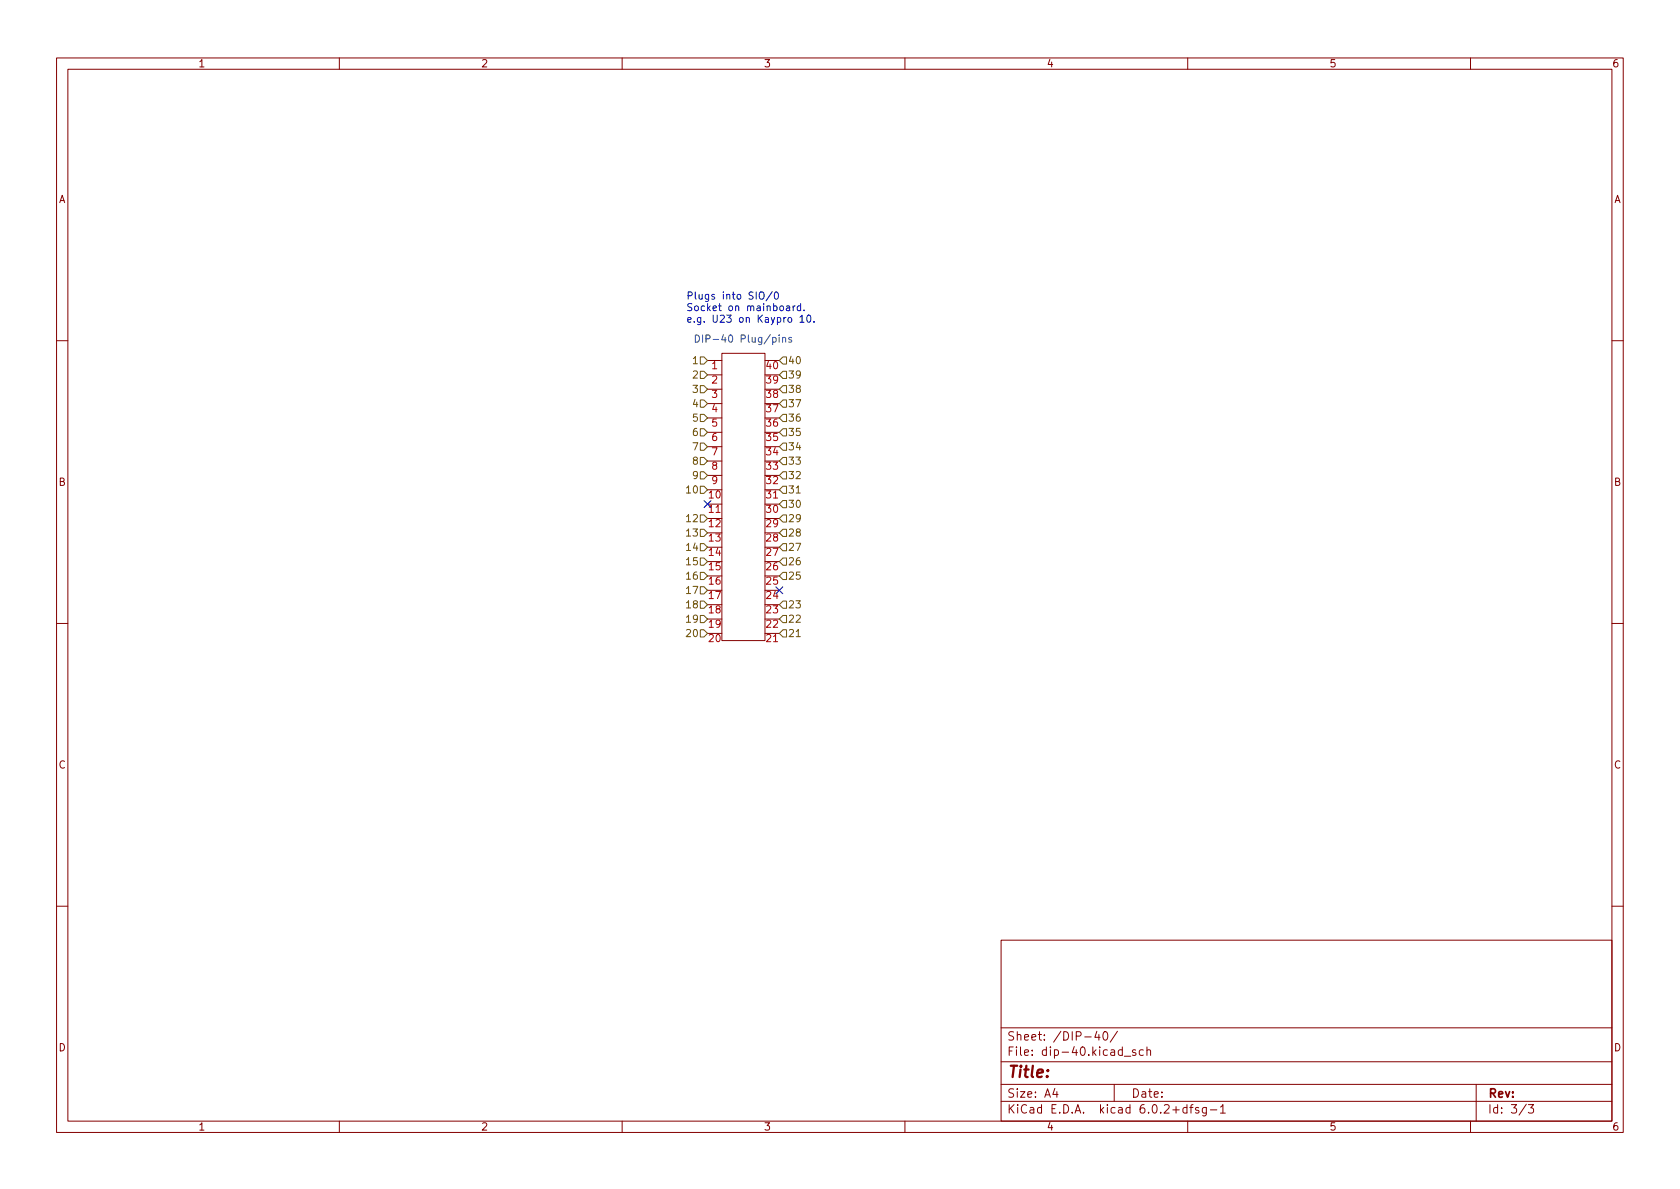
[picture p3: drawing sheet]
<svg xmlns="http://www.w3.org/2000/svg" width="297mm" height="210mm" viewBox="0 0 297 210" stroke-linecap="round" stroke-linejoin="round" font-family="sans-serif">
<g fill="none" stroke="#840000" stroke-width=".18">
<path d="M10 10.2h277v190.1h-277zM12 12.2h273v186.1h-273zM60 10.2v2M110 10.2v2M160 10.2v2M210 10.2v2M260 10.2v2M10 60.2h2M125.1 63.7h2.5M125.1 66.3h2.5M125.1 68.8h2.5M125.1 71.4h2.5"/>
<path d="M125.1 73.9h2.5M125.1 76.4h2.5M125.1 79h2.5M127.6 62.5h7.7v50.8h-7.7zM285 60.2h2M125.1 89.1h2.5M125.1 81.5h2.5M125.1 84.1h2.5M135.3 86.6h2.5M10 110.2h2M135.3 112h2.5M285 110.2h2"/>
<path d="M10 160.2h2M177 166.3h108v32h-108zM285 160.2h2M60 198.3v2M110 198.3v2M160 198.3v2M177 194.8h108M177 191.8h108M177 187.8h108M177 181.8h108M186.5 192.5l-.4 1h1M186.9 193v1"/>
<path d="M193.9 182.4l-.3 1h.9M194.3 182.9v1M195.1 182.6l.3-.2a.81 .81 0 0 1 .5 .7 .81 .81 0 0 1-.3 .8h-.1a.81 .81 0 0 1-.4-1.3zM197 191.8v3M197.6 182.4l-1.3 1.9M198.8 186.8h1.1M200.8 185.7l-.4-.1-.2 .2 .1 .3 .5 .1v.4h-.6M202.1 185.7l-.4-.1-.3 .3v.4l.2 .3h.5M202.8 185.8l.2-.2 .4 .1v.9M202.8 185.1v1.5M209.9 195.9l-.5-.1-.3 .3v.4l.2 .3h.6M209.9 195.3v1.5"/>
<path d="M210 198.3v2M210.4 195.8h.5M210.9 195.3l-.3 .2v1.3M211.9 195.9l-.3-.1-.2 .2v.3l.5 .1v.4h-.5M213.3 195.8v1.2l-.3 .3h-.4M213.3 195.9l-.4-.1-.3 .3v.4l.1 .3h.6M214 196.3h1.1M215.8 195.8l.4-.5v1.5M215.8 196.8h.8M260 198.3v2M261 191.8v6.5M269.9 195.3l-1.3 1.9"/>
<path d="M270.2 195.3h1l-.6 .6 .5 .1v.7l-.2 .1h-.5l-.2-.1"/>
</g>
<path d="M122.9 59.2a.64 .64 0 0 1 .8 .7 .64 .64 0 0 1-.8 .6zM138.4 59.8l.2-.1h.3v.8M138.4 59.7v.8M139.9 59.7h-.3l-.1 .1v.2l.4 .1v.4h-.4" fill="none" stroke="#006464" stroke-width=".18"/>
<g fill="none" stroke="#725600" stroke-width=".18">
<path d="M123.8 70.7h.7l.6 .7-.6 .6h-.7zM123.8 68.2h.7l.6 .6-.6 .7h-.7zM123.8 65.7h.7l.6 .6-.6 .6h-.7zM123.8 63.1h.7l.6 .6-.6 .7h-.7zM123.8 78.4h.7l.6 .6-.6 .6h-.7zM123.8 73.3h.7l.6 .6-.6 .6h-.7zM123.8 75.8h.7l.6 .6-.6 .7h-.7zM138.4 65.7h.7v1.2h-.7l-.6-.6zM138.4 68.2h.7v1.3h-.7l-.6-.7zM138.4 70.7h.7v1.3h-.7l-.6-.6zM138.4 75.8h.7v1.3h-.7l-.6-.7zM138.4 73.3h.7v1.2h-.7l-.6-.6z"/>
<path d="M138.4 78.4h.7v1.2h-.7l-.6-.6zM138.4 63.1h.7v1.3h-.7l-.6-.7zM123.8 96.1h.7l.6 .7-.6 .6h-.7zM123.8 93.6h.7l.6 .6-.6 .7h-.7zM123.8 91.1h.7l.6 .6-.6 .6h-.7zM123.8 98.7h.7l.6 .6-.6 .6h-.7zM123.8 86h.7l.6 .6-.6 .6h-.7zM123.8 83.4h.7l.6 .7-.6 .6h-.7zM123.8 80.9h.7l.6 .6-.6 .7h-.7zM138.4 96.1h.7v1.3h-.7l-.6-.6zM138.4 86h.7v1.2h-.7l-.6-.6zM138.4 93.6h.7v1.3h-.7l-.6-.7z"/>
<path d="M138.4 88.5h.7v1.3h-.7l-.6-.7zM138.4 98.7h.7v1.2h-.7l-.6-.6zM138.4 91.1h.7v1.2h-.7l-.6-.6zM138.4 80.9h.7v1.3h-.7l-.6-.7zM138.4 83.4h.7v1.3h-.7l-.6-.6zM140.8 87.2h.7M123.8 106.3h.7l.6 .6-.6 .7h-.7zM123.8 111.4h.7l.6 .6-.6 .6h-.7zM123.8 108.8h.7l.6 .7-.6 .6h-.7zM123.8 103.8h.7l.6 .6-.6 .6h-.7zM123.8 101.2h.7l.6 .6-.6 .7h-.7zM138.4 111.4h.7v1.2h-.7l-.6-.6z"/>
<path d="M138.4 106.3h.7v1.3h-.7l-.6-.7zM138.4 108.8h.7v1.3h-.7l-.6-.6zM138.4 101.2h.7v1.3h-.7l-.6-.7zM140.8 112.6h.7"/>
</g>
<g fill="none" stroke="#0000c2" stroke-width=".18">
<path d="M134.3 51.8l.2-.2a.43 .43 0 0 1 .6 .5v.4a.42 .42 0 0 1-.4 .4 .42 .42 0 0 1-.5-.4zM136.5 51.6l-1 1.6M137 51.8l.2-.2a.68 .68 0 0 1 .4 .7 .68 .68 0 0 1-.4 .6l-.2-.1-.1-.4zM139.1 54.2h.5v.7M139.4 56.2l.3-.1 .3 .3v.3l-.3 .3-.3-.1-.1-.2zM139.6 54.4l-.4 .1-.2 .1 .2 .3h.4M140.2 54.1v.8M140.6 54.1l-.4 .2M141.4 56.1l.4-.4v1.3M141.4 57h.8M141.6 54.2l-.4-.1-.2 .2 .1 .6h.5M141.6 53.7v1.2"/>
<path d="M142.2 54.8v.1M142.8 55.8l.2-.1a.68 .68 0 0 1 .4 .7 .68 .68 0 0 1-.4 .6l-.2-.1-.2-.4zM143.9 56.9v.1"/>
</g>
<path d="M124.5 88.5l1.2 1.3M125.7 88.5l-1.2 1.3M137.2 103.8l1.2 1.2M138.4 103.8l-1.2 1.2" fill="none" stroke="#000084" stroke-width=".18"/>
<text font-size="2.8" fill="#840000" x="178" y="190.6">Title:</text>
<g font-size="2.1" fill="#840000">
<text x="178" y="184">Sheet: /DIP-40/</text>
<text x="178" y="186.7">File: dip-40.kicad_sch</text>
<text x="178" y="196.9">KiCad E.D.A. kicad 6.0.2+dfsg-1</text>
<text x="178" y="194.1">Size: A4</text>
<text x="200" y="194.1">Date:</text>
<text x="263" y="194.1">Rev:</text>
<text x="263" y="196.9">Id: 3/3</text>
</g>
<g font-size="1.8" fill="#840000">
<text x="35" y="11.9">1</text>
<text x="85" y="11.9">2</text>
<text x="135" y="11.9">3</text>
<text x="185" y="11.9">4</text>
<text x="235" y="11.9">5</text>
<text x="285" y="11.9">6</text>
<text x="10.3" y="35.9">A</text>
<text x="285.3" y="35.9">A</text>
<text x="10.3" y="85.9">B</text>
<text x="285.3" y="85.9">B</text>
<text x="10.3" y="135.9">C</text>
<text x="285.3" y="135.9">C</text>
<text x="10.3" y="185.9">D</text>
<text x="285.3" y="185.9">D</text>
<text x="35" y="199.9">1</text>
<text x="85" y="199.9">2</text>
<text x="135" y="199.9">3</text>
<text x="185" y="199.9">4</text>
<text x="235" y="199.9">5</text>
<text x="285" y="199.9">6</text>
</g>
<g font-size="1.8" fill="#0000c2">
<text x="121.3" y="53">Plugs into SIO/0</text>
<text x="121.3" y="55">Socket on mainboard.</text>
<text x="121.3" y="57">e.g. U23 on Kaypro 10.</text>
</g>
<g font-size="1.8" fill="#725600">
<text x="122.7" y="64.4">1</text>
<text x="139.3" y="64.4">40</text>
<text x="122.7" y="69.5">3</text>
<text x="122.7" y="66.9">2</text>
<text x="139.3" y="66.9">39</text>
<text x="139.3" y="69.5">38</text>
<text x="122.7" y="72">4</text>
<text x="122.7" y="74.5">5</text>
<text x="122.7" y="77.1">6</text>
<text x="139.3" y="72">37</text>
<text x="139.3" y="77.1">35</text>
<text x="139.3" y="74.5">36</text>
<text x="122.7" y="79.6">7</text>
<text x="122.7" y="82.2">8</text>
<text x="139.3" y="82.2">33</text>
<text x="139.3" y="79.6">34</text>
<text x="121.7" y="87.2">10</text>
<text x="122.7" y="84.7">9</text>
<text x="139.3" y="87.2">31</text>
<text x="139.3" y="89.8">30</text>
<text x="139.3" y="84.7">32</text>
<text x="121.7" y="94.9">13</text>
<text x="121.7" y="92.3">12</text>
<text x="139.3" y="94.9">28</text>
<text x="139.3" y="92.3">29</text>
<text x="121.7" y="97.4">14</text>
<text x="121.7" y="99.9">15</text>
<text x="139.3" y="97.4">27</text>
<text x="139.3" y="99.9">26</text>
<text x="121.7" y="107.6">18</text>
<text x="121.7" y="105">17</text>
<text x="121.7" y="102.5">16</text>
<text x="139.3" y="107.6">23</text>
<text x="139.3" y="102.5">25</text>
<text x="121.7" y="112.6">20</text>
<text x="121.7" y="110.1">19</text>
<text x="139.3" y="112.6">21</text>
<text x="139.3" y="110.1">22</text>
</g>
<text font-size="1.8" fill="#006464" x="124.5" y="60.6">DIP-40 Plug/pins</text>
<g font-size="1.8" fill="#a90000">
<text x="125.9" y="65.3">1</text>
<text x="135.5" y="65.3">40</text>
<text x="125.9" y="67.8">2</text>
<text x="125.9" y="70.4">3</text>
<text x="135.5" y="70.4">38</text>
<text x="135.5" y="67.8">39</text>
<text x="125.9" y="72.9">4</text>
<text x="125.9" y="75.4">5</text>
<text x="125.9" y="78">6</text>
<text x="135.5" y="78">35</text>
<text x="135.5" y="75.4">36</text>
<text x="135.5" y="72.9">37</text>
<text x="125.9" y="80.5">7</text>
<text x="125.9" y="83.1">8</text>
<text x="135.5" y="83.1">33</text>
<text x="135.5" y="80.5">34</text>
<text x="125.4" y="88.1">10</text>
<text x="125.9" y="85.6">9</text>
<text x="135.5" y="88.1">31</text>
<text x="135.5" y="85.6">32</text>
<text x="125.4" y="90.7">11</text>
<text x="125.4" y="93.2">12</text>
<text x="125.4" y="95.8">13</text>
<text x="135.5" y="95.8">28</text>
<text x="135.5" y="93.2">29</text>
<text x="135.5" y="90.7">30</text>
<text x="125.4" y="98.3">14</text>
<text x="125.4" y="100.8">15</text>
<text x="135.5" y="100.8">26</text>
<text x="135.5" y="98.3">27</text>
<text x="125.4" y="103.4">16</text>
<text x="125.4" y="105.9">17</text>
<text x="135.5" y="105.9">24</text>
<text x="135.5" y="103.4">25</text>
<text x="125.4" y="108.5">18</text>
<text x="125.4" y="111">19</text>
<text x="125.4" y="113.5">20</text>
<text x="135.5" y="113.5">21</text>
<text x="135.5" y="111">22</text>
<text x="135.5" y="108.5">23</text>
</g>
</svg>
